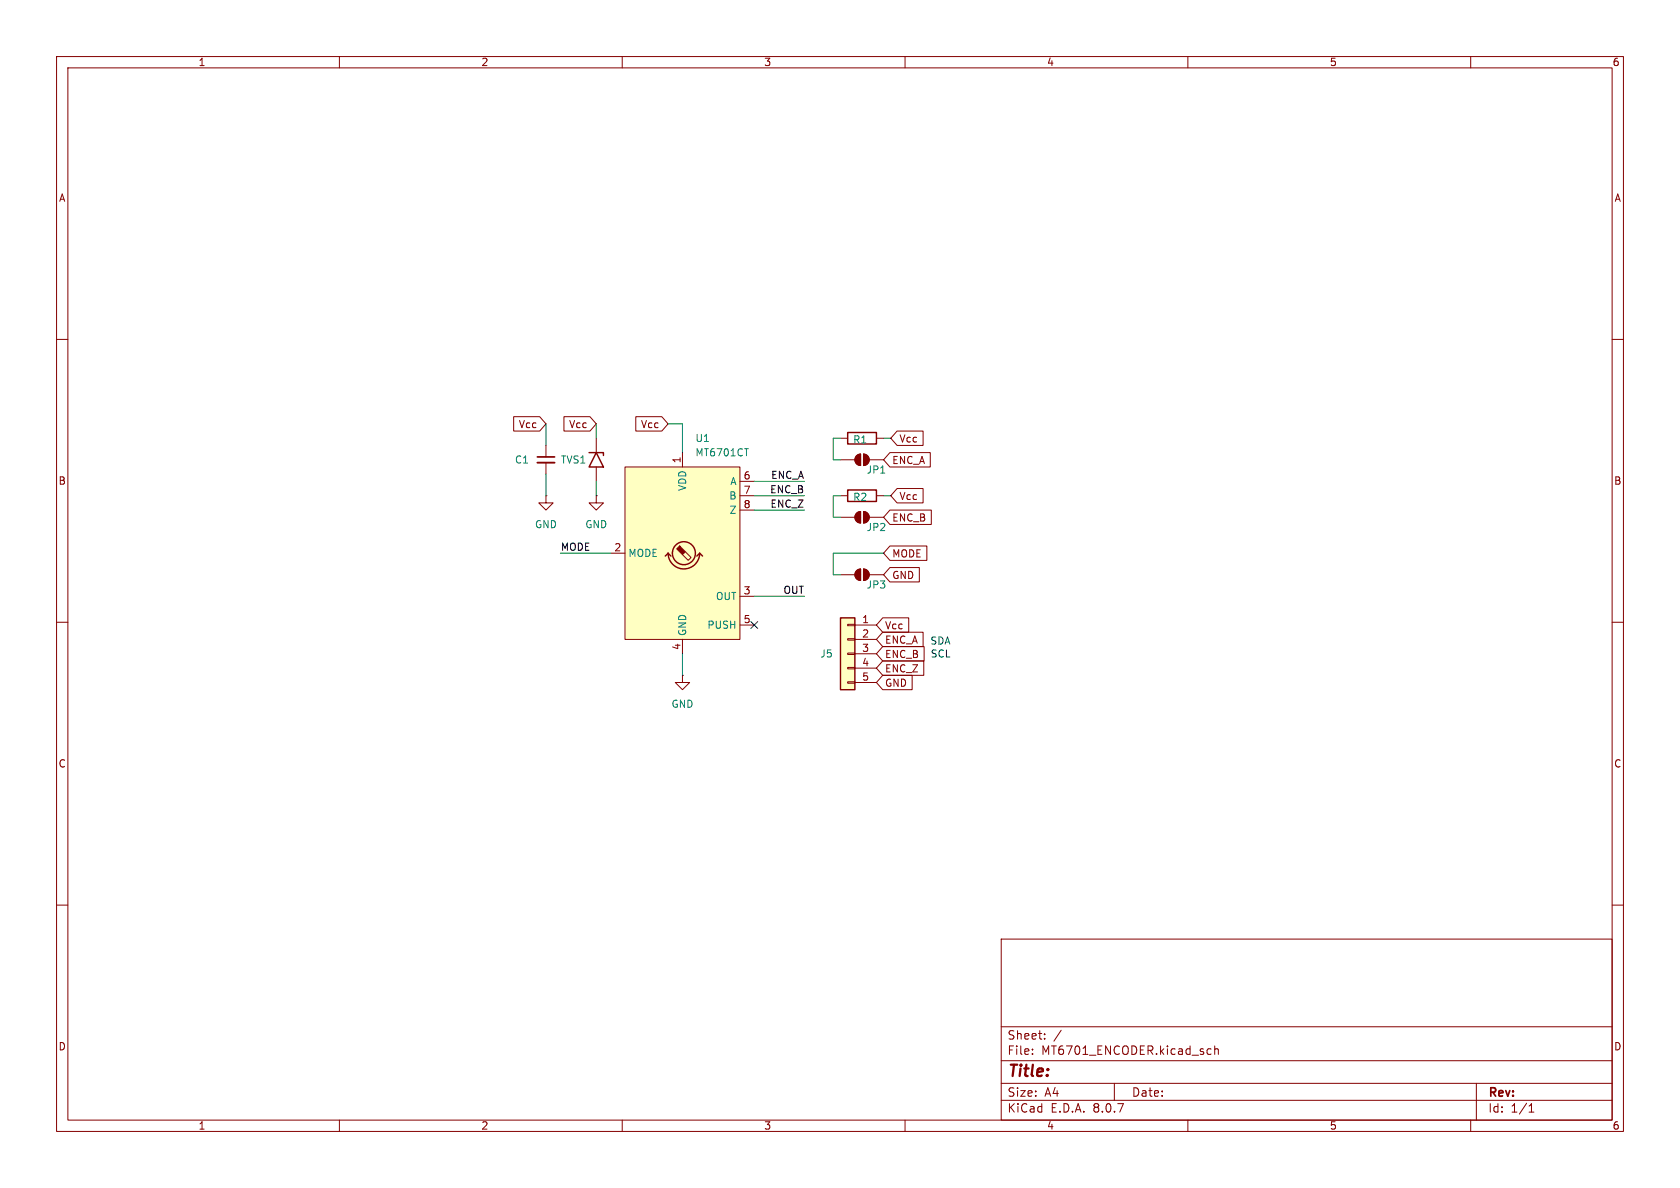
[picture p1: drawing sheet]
<svg xmlns="http://www.w3.org/2000/svg" width="297mm" height="210mm" viewBox="0 0 297 210" stroke-linecap="round" stroke-linejoin="round" font-family="sans-serif">
<g fill="none" stroke="#840000" stroke-width=".18">
<path d="M10 10h277v190h-277zM12 12h273v186h-273zM60 10v2M110 10v2M160 10v2M210 10v2M260 10v2M10 60h2M285 60h2M10 110h2M120.6 119.4v1.3h1.3l-1.3 1.2-1.2-1.2h1.2M120.6 119.4h.1"/>
<path d="M285 110h2M10 160h2M177 166h108v32h-108zM285 160h2M60 198v2M110 198v2M160 198v2M177 194.5h108M177 191.5h108M177 187.5h108M177 181.5h108M182.5 186.3v.1"/>
<path d="M182.5 185.5v.1M184.7 183.6v.1M184.7 182.8v.1M187.6 182.1l-1.3 2M197 191.5v3M210 198v2M213.7 185.4l.4 .1M214.1 186.3l-.4 .1M214.7 185.5l.3-.1 .3 .1 .1 .9M214.7 184.9v1.5M260 198v2M261 191.5v6.5"/>
<path d="M270.3 196.6h.9M270.3 195.5l.4-.4v1.5"/>
</g>
<path d="M110.5 82.6h20.3v30.4h-20.3z" fill="#ffffc2"/>
<g fill="none" stroke="#840000" stroke-width=".25">
<path d="M104.1 80h2.6v.5M105.4 80l1.3 2.6h-2.6zM118.1 97.8a2.79 2.79 0 0 0 2.8 2.8 2.79 2.79 0 0 0 2.8-2.8M118.1 97.8l-.5 .5M118.1 97.8l.5 .5M123.7 97.8l-.5 .5M123.7 97.8l.5 .5"/>
<circle cx="120.9" cy="97.8" r="2.03"/>
</g>
<g fill="none" stroke="#840000" stroke-width=".18">
<path d="M96.5 78.7v2.1M105.4 77.5v2.5M96.5 87.6v1.3h1.3l-1.3 1.3-1.3-1.3h1.3M96.5 87.6h.1M96.5 81.8v2M105.4 82.6v2.5M107.9 97.8h2.6M110.5 82.6h20.3v30.4h-20.3zM120.6 80v2.6M121.2 97.5l1 1.1-.5 .5-1.1-1.1M130.8 85.1h2.5M130.8 87.6h2.5"/>
<path d="M130.8 90.2h2.5M120.6 113v2.6M130.8 105.4h2.5M130.8 110.5h2.5M148.6 101.6h2.5M151.4 100.9l.7-.3v2a1.02 1.02 0 0 1-.9-.6 1.02 1.02 0 0 1 .2-1.1zM152.7 100.6a1.02 1.02 0 0 1 1 1 1.02 1.02 0 0 1-1 1zM153.7 101.6h2.5"/>
</g>
<g fill="#840000" stroke="#840000" stroke-width=".18">
<path d="M120.1 96.5l1.1 1-.6 .5-1-1 .5-.5 .2 .1z"/>
<path d="M151.4 100.9l.7-.3v2a1.02 1.02 0 0 1-.9-.6 1.02 1.02 0 0 1 .2-1.1z"/>
<path d="M152.7 100.6a1.02 1.02 0 0 1 1 1 1.02 1.02 0 0 1-1 1z"/>
</g>
<path d="M131.6 79.3h.7" fill="none" stroke="#008484" stroke-width=".18"/>
<path d="M95 81.8h3" fill="none" stroke="#840000" stroke-width=".33"/>
<path d="M95 80.8h3" fill="none" stroke="#840000" stroke-width=".3"/>
<path d="M148.6 109.2h2.5v12.7h-2.5z" fill="#ffffc2"/>
<g fill="none" stroke="#840000" stroke-width=".18">
<path d="M90.8 73.7h4.6l1.1 1.2-1.1 1.3h-4.6zM99.7 73.7h4.6l1.1 1.2-1.1 1.3h-4.6zM112.4 73.7h4.6l1.1 1.2-1.1 1.3h-4.6zM148.6 77.5h1.3M154.9 77.5h1.3M158.6 76.2h4.6v2.5h-4.6l-1.1-1.2zM105.4 87.6v1.3h1.3l-1.3 1.3-1.3-1.3h1.3M105.4 87.6h.1M148.6 91.4h2.5M148.6 87.6h1.3M148.6 81.3h2.5M151.4 90.7l.7-.3v2.1a1.02 1.02 0 0 1-.9-.7 1.02 1.02 0 0 1 .2-1.1z"/>
<path d="M151.4 80.6l.7-.3v2a1.02 1.02 0 0 1-.9-.6 1.02 1.02 0 0 1 .2-1.1zM152.7 90.4a1.02 1.02 0 0 1 1 1 1.02 1.02 0 0 1-1 1.1zM152.7 80.3a1.02 1.02 0 0 1 1 1 1.02 1.02 0 0 1-1 1zM153.7 91.4h2.5M153.7 81.3h2.5M154.9 87.6h1.3M157.3 80h7.2v2.6h-7.2l-1.1-1.3zM157.3 90.2h7.3v2.5h-7.3l-1.1-1.3zM157.3 96.5h6.6v2.6h-6.6l-1.1-1.3zM158.6 86.4h4.6v2.5h-4.6l-1.1-1.3zM149.9 118h1.2v.2h-1.2zM149.9 115.4h1.2v.3h-1.2z"/>
<path d="M149.9 112.9h1.2v.3h-1.2zM149.9 110.4h1.2v.2h-1.2zM151.1 110.5h3.8M151.1 113h3.8M151.1 115.6h3.8M151.1 118.1h3.8M156.1 109.2h4.6v2.6h-4.6l-1.2-1.3zM156.1 119.4h5.2v2.5h-5.2l-1.2-1.2zM156.1 116.8h7.2v2.6h-7.2l-1.2-1.3zM156.1 111.8h7.1v2.5h-7.1l-1.2-1.3zM156.1 114.3h7.3v2.5h-7.3l-1.2-1.2zM157.3 100.3h5.2v2.6h-5.2l-1.1-1.3z"/>
<path d="M149.9 120.5h1.2v.3h-1.2zM151.1 120.7h3.8"/>
</g>
<path d="M149.9 76.5h5v2h-5zM149.9 86.6h5v2h-5zM148.6 109.2h2.5v12.7h-2.5z" fill="none" stroke="#840000" stroke-width=".25"/>
<g fill="#840000" stroke="#840000" stroke-width=".18">
<path d="M151.4 90.7l.7-.3v2.1a1.02 1.02 0 0 1-.9-.7 1.02 1.02 0 0 1 .2-1.1z"/>
<path d="M152.7 90.4a1.02 1.02 0 0 1 1 1 1.02 1.02 0 0 1-1 1.1z"/>
<path d="M151.4 80.6l.7-.3v2a1.02 1.02 0 0 1-.9-.6 1.02 1.02 0 0 1 .2-1.1z"/>
<path d="M152.7 80.3a1.02 1.02 0 0 1 1 1 1.02 1.02 0 0 1-1 1z"/>
</g>
<g fill="none" stroke="#008400" stroke-width=".18">
<path d="M96.5 74.9v3.8M105.4 74.9v2.6M118.1 74.9h2.5v5.1M148.6 77.5h-1.3v3.8h1.3M156.2 77.5h1.3M96.5 83.8v3.8M99.1 97.8h8.8M105.4 85.1v2.5M133.3 87.6h8.9M133.3 85.1h8.9M133.3 90.2h8.9M148.6 87.6h-1.3v3.8h1.3"/>
<path d="M156.2 97.8h-8.9v3.8h1.3M156.2 87.6h1.3M120.6 115.6v3.8M133.3 105.4h8.9"/>
</g>
<path d="M132.7 109.9l1.3 1.2M134 109.9l-1.3 1.2" fill="none" stroke="#000084" stroke-width=".18"/>
<text font-size="2.8" fill="#840000" x="178" y="190.9">Title:</text>
<g font-size="2.1" fill="#840000">
<text x="178" y="184">Sheet:</text>
<text x="178" y="186.7">File:</text>
<text x="184.1" y="186.7">MT6701_ENCODER.kicad_sch</text>
<text x="178" y="196.9">KiCad</text>
<text x="178" y="194.1">Size:</text>
<text x="184.7" y="194.1">A4</text>
<text x="185.7" y="196.9">E.D.A.</text>
<text x="193.3" y="196.9">8.0.7</text>
<text x="200" y="194.1">Date:</text>
<text x="263" y="194.3">Rev:</text>
<text x="263" y="196.9">Id:</text>
<text x="267.1" y="196.9">1/1</text>
</g>
<g font-size="1.8" fill="#840000">
<text x="35" y="11.9">1</text>
<text x="85" y="11.9">2</text>
<text x="135" y="11.9">3</text>
<text x="185" y="11.9">4</text>
<text x="235" y="11.9">5</text>
<text x="285" y="11.9">6</text>
<text x="10.3" y="35.9">A</text>
<text x="285.3" y="35.9">A</text>
<text x="91.6" y="75.9">Vcc</text>
<text x="100.5" y="75.9">Vcc</text>
<text x="113.2" y="75.9">Vcc</text>
<text x="120.4" y="82" transform="rotate(-90 120.4 82)">1</text>
<text x="157.6" y="82.2">ENC_A</text>
<text x="158.9" y="78.4">Vcc</text>
<text x="10.3" y="85.9">B</text>
<text x="131.4" y="84.8">6</text>
<text x="131.4" y="87.4">7</text>
<text x="131.4" y="89.9">8</text>
<text x="158.9" y="88.6">Vcc</text>
<text x="285.3" y="85.9">B</text>
<text x="157.6" y="92.4">ENC_B</text>
<text x="108.5" y="97.5">2</text>
<text x="157.6" y="98.7">MODE</text>
<text x="131.4" y="105.2">3</text>
<text x="157.6" y="102.6">GND</text>
<text x="131.4" y="110.2">5</text>
<text x="152.3" y="110.2">1</text>
<text x="152.3" y="112.8">2</text>
<text x="156.4" y="111.4">Vcc</text>
<text x="156.4" y="114">ENC_A</text>
<text x="120.4" y="115" transform="rotate(-90 120.4 115)">4</text>
<text x="152.3" y="115.3">3</text>
<text x="152.3" y="117.9">4</text>
<text x="156.4" y="119.1">ENC_Z</text>
<text x="156.4" y="116.5">ENC_B</text>
<text x="152.3" y="120.4">5</text>
<text x="156.4" y="121.6">GND</text>
<text x="10.3" y="135.9">C</text>
<text x="285.3" y="135.9">C</text>
<text x="10.3" y="185.9">D</text>
<text x="285.3" y="185.9">D</text>
<text x="35" y="199.9">1</text>
<text x="85" y="199.9">2</text>
<text x="135" y="199.9">3</text>
<text x="185" y="199.9">4</text>
<text x="235" y="199.9">5</text>
<text x="285" y="199.9">6</text>
</g>
<g font-size="1.8" fill="#008484">
<text x="90.9" y="82.1">C1</text>
<text x="99.1" y="82.1">TVS1</text>
<text x="122.9" y="78.3">U1</text>
<text x="122.9" y="80.9">MT6701CT</text>
<text x="150.7" y="78.6">R1</text>
<text x="153.1" y="83.9">JP1</text>
<text x="121.5" y="86.9" transform="rotate(-90 121.5 86.9)">VDD</text>
<text x="128.8" y="88.5">B</text>
<text x="129" y="86">A</text>
<text x="150.7" y="88.7">R2</text>
<text x="94.5" y="93.6">GND</text>
<text x="103.4" y="93.6">GND</text>
<text x="128.9" y="91">Z</text>
<text x="153.1" y="94.1">JP2</text>
<text x="111" y="98.7">MODE</text>
<text x="126.5" y="106.3">OUT</text>
<text x="153.1" y="104.2">JP3</text>
<text x="121.5" y="112.5" transform="rotate(-90 121.5 112.5)">GND</text>
<text x="125" y="111.4">PUSH</text>
<text x="144.9" y="116.4">J5</text>
<text x="118.6" y="125.3">GND</text>
</g>
<g font-size="1.8">
<text x="136" y="87.3">ENC_B</text>
<text x="136.1" y="89.8">ENC_Z</text>
<text x="136.2" y="84.7">ENC_A</text>
<text x="99.1" y="97.4">MODE</text>
<text x="138.4" y="105.1">OUT</text>
</g>
<g font-size="1.8" fill="#0000c2">
<text x="164.4" y="114.2">SDA</text>
<text x="164.4" y="116.4">SCL</text>
</g>
</svg>
